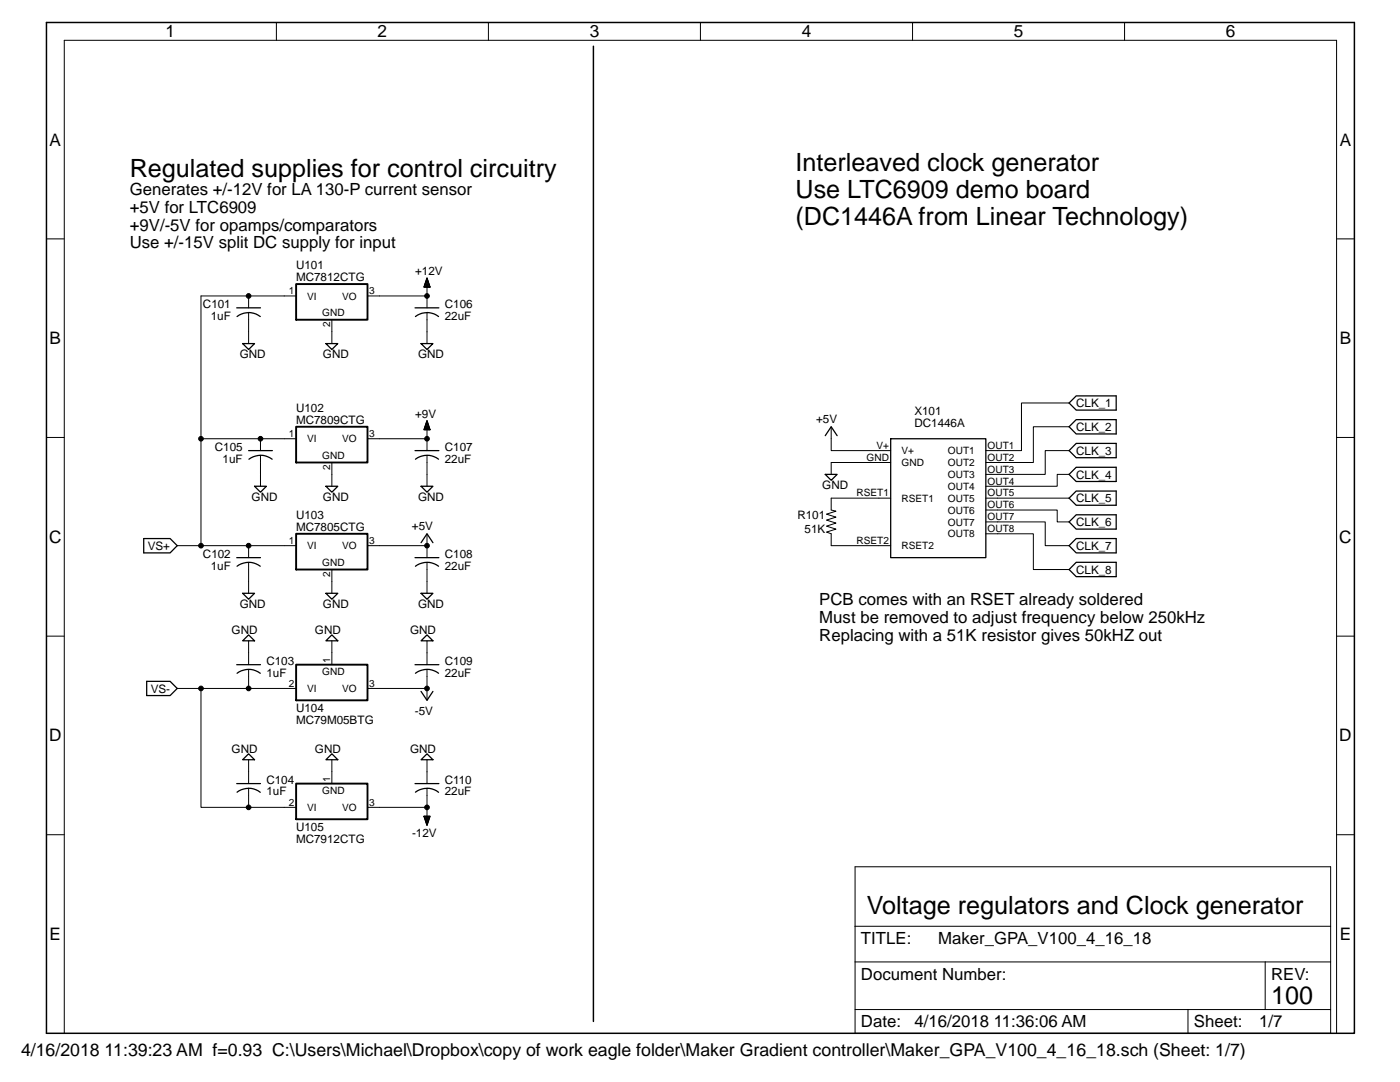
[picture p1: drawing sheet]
<svg xmlns="http://www.w3.org/2000/svg" width="279mm" height="216mm" viewBox="0 0 279 216" stroke-linecap="round" stroke-linejoin="round" font-family="sans-serif">
<path d="M9.3 4.5h261v201.7h-261zM118.4 9.2v194.6" fill="none" stroke="#000" stroke-width=".3"/>
<g fill="none" stroke="#000" stroke-width=".25">
<path d="M85.2 55.5l.6 1.8h-1.2zM47.2 61.4h4.8M47.3 63.2a3.7 3.7 0 0 1 4.6 0M48.4 68.6h2.4l-1.2 1.1zM65 68.6h2.4l-1.2 1.1zM82.8 61.4h4.8M82.9 63.2a3.7 3.7 0 0 1 4.6 0M84 68.6h2.4l-1.2 1.1zM49.6 89.9h4.8M49.7 91.6a3.8 3.8 0 0 1 4.6 0M50.8 97h2.4l-1.2 1.2zM65 97h2.4l-1.2 1.2z"/>
<path d="M82.8 89.9h4.8M82.9 91.6a3.8 3.8 0 0 1 4.6 0M84 97h2.4l-1.2 1.2zM85.2 84l.6 1.7h-1.2zM164.7 94.7h2.4l-1.2 1.1zM164.7 86.9l1.2-1.7 1.2 1.7M177.8 87.5h18.9v23.8h-18.9zM213.4 80.4l1.4-1.4h8v2.8h-8zM213.4 85.2l1.4-1.5h8v2.9h-8zM213.4 94.7l1.4-1.5h8v2.9h-8zM213.4 99.4l1.4-1.4h8v2.8h-8zM214.8 88.5h8v2.8h-8l-1.4-1.4z"/>
<path d="M28.7 107.5h5.3l1.4 1.4-1.4 1.4h-5.3zM47.2 111.3h4.8M47.3 113a3.8 3.8 0 0 1 4.6 0M48.4 118.4h2.4l-1.2 1.2zM65 118.4h2.4l-1.2 1.2zM82.8 111.3h4.8M82.9 113a3.8 3.8 0 0 1 4.6 0M84 118.4h2.4l-1.2 1.2zM84 108.3l1.2-1.8 1.2 1.8M214.8 112.2h8v2.9h-8l-1.4-1.5zM214.8 102.7h8v2.9h-8l-1.4-1.5zM214.8 107.5h8v2.8h-8l-1.4-1.4z"/>
<path d="M29.3 136h4.7l1.4 1.4-1.4 1.4h-4.7zM47.2 132.6h4.8M47.3 134.3a3.8 3.8 0 0 1 4.6 0M48.4 127.9l1.2-1.2 1.2 1.2zM65 127.9l1.2-1.2 1.2 1.2zM82.8 132.6h4.8M82.9 134.3a3.8 3.8 0 0 1 4.6 0M84 138l1.2 1.7 1.2-1.7M84 127.9l1.2-1.2 1.2 1.2zM47.2 156.4h4.8M47.3 158.1a3.8 3.8 0 0 1 4.6 0M48.4 151.6l1.2-1.2 1.2 1.2z"/>
<path d="M65 151.6l1.2-1.2 1.2 1.2zM82.8 156.4h4.8M82.9 158.1a3.8 3.8 0 0 1 4.6 0M84 151.6l1.2-1.2 1.2 1.2zM84.6 162.9h1.2l-.6 1.8z"/>
</g>
<g fill="none" stroke="#000" stroke-width=".2">
<path d="M55.2 4.5v3.5M97.5 4.5v3.5M139.8 4.5v3.5M182.1 4.5v3.5M224.4 4.5v3.5M9.3 47.7h3.5M49.6 59.1v2.3M59.1 59.1h-19v49.8h-4.7M73.3 59.1h11.9M84.6 57.3h1.2M84.6 57.2h1.2M84.7 57.1h1"/>
<path d="M84.7 56.9h1M84.8 56.8h.9M84.8 56.7h.8M84.8 56.6h.8M84.9 56.5h.6M84.9 56.4h.6M84.9 56.3h.6M85 56.2h.4M85 56.1h.4M85.1 55.9h.3M85.1 55.8h.2M85.1 55.7h.2"/>
<path d="M85.2 55.6h.1M85.2 55.5h.1M85.2 55.5l.6 1.8h-1.2zM85.2 56.7v4.7M266.7 47.7h3.6M49.6 62.4v6.2M66.2 63.8v4.8M85.2 62.4v6.2M9.3 87.3h3.5M40.1 87.5h19M52 87.5v2.4M52 90.8v6.2"/>
<path d="M66.2 92.3v4.7M73.3 87.5h11.9M84.6 85.7h1.2M84.7 85.6h1M84.7 85.5h1M84.8 85.4h.9M84.8 85.3h.8M84.8 85.2h.8M84.9 85h.7M84.9 84.9h.6M84.9 84.8h.6M85 84.7h.4"/>
<path d="M85 84.6h.4M85 84.5h.4M85.1 84.4h.2M85.1 84.3h.2M85.2 84.2h.1M85.2 84.1h.1M85.2 84l.6 1.7h-1.2zM85.2 85.2v4.7M85.2 90.8v6.2M165.9 85.2v4.7h11.9M177.8 99.4h-11.9v2.4l.9 .2-1.8 .6 1.8 .6-1.8 .6 1.8 .6-1.8 .6 1.8 .6-1.8 .6 .9 .3v2.4h11.9M177.8 92.3h-11.9v2.4"/>
<path d="M196.7 99.4h16.7M213.4 80.4h-9.5v9.5h-7.2M213.4 85.2h-7.2v7.1h-9.5M213.4 89.9h-4.8v4.8h-11.9M213.4 94.7h-2.4v2.3h-14.3M266.7 87.3h3.6M40.1 108.9h19M49.6 108.9v2.4M49.6 112.2v6.2M66.2 113.6v4.8M73.3 108.9h11.9M85.2 106.5v4.8"/>
<path d="M85.2 112.2v6.2M196.7 106.5h9.5v7.1h7.2M196.7 101.8h14.3v2.3h2.4M196.7 104.1h11.9v4.8h4.8M9.3 126.9h3.5M35.4 137.4h4.7M40.1 137.4v23.7h9.5M40.1 137.4h19M49.6 127.9v4.7M49.6 133.6v3.8M66.2 127.9v4.7M73.3 137.4h11.9"/>
<path d="M85.2 127.9v4.7M85.2 133.6v6.1M266.7 126.9h3.6M49.6 151.6v4.8M49.6 157.3v3.8M66.2 151.6v4.8M85.2 151.6v4.8M85.2 157.3v6.2M9.3 166.6h3.5M49.6 161.1h9.5M73.3 161.1h11.9M84.6 162.9h1.2l-.6 1.8z"/>
<path d="M84.6 162.9h1.2M84.7 163h1M84.7 163.2h1M84.8 163.3h.9M84.8 163.4h.8M84.8 163.5h.8M84.9 163.6h.7M84.9 163.7h.6M84.9 163.8h.6M85 163.9h.4M85 164h.4M85 164.1h.4"/>
<path d="M85.1 164.3h.2M85.1 164.4h.2M85.2 164.5h.1M85.2 164.6h.1M266.7 166.6h3.6M170.6 191.9h95M170.6 184.8h95M252.5 191.9v9.5M12.8 206.2v-198.2h253.9v198.2M237.1 201.4v4.8M237.1 201.4h15.4M252.5 201.4h13.1v4.8h-95v-4.8h66.5"/>
<path d="M265.6 201.4v-28.4h-95v28.4"/>
<circle cx="49.6" cy="59.1" r=".46"/>
<circle cx="85.2" cy="59.1" r=".46"/>
<circle cx="40.1" cy="87.5" r=".46"/>
<circle cx="52" cy="87.5" r=".46"/>
<circle cx="85.2" cy="87.5" r=".46"/>
<circle cx="40.1" cy="108.9" r=".46"/>
<circle cx="49.6" cy="108.9" r=".46"/>
<circle cx="85.2" cy="108.9" r=".46"/>
<circle cx="40.1" cy="137.4" r=".46"/>
<circle cx="49.6" cy="137.4" r=".46"/>
<circle cx="85.2" cy="137.4" r=".46"/>
<circle cx="49.6" cy="161.1" r=".46"/>
<circle cx="85.2" cy="161.1" r=".46"/>
</g>
<path d="M59.1 56.7h14.2v7.1h-14.2zM59.1 85.2h14.2v7.1h-14.2zM59.1 106.5h14.2v7.1h-14.2zM59.1 132.6h14.2v7.1h-14.2zM59.1 156.4h14.2v7.1h-14.2z" fill="none" stroke="#000" stroke-width=".38"/>
<g fill="#000">
<circle cx="49.6" cy="59.1" r=".46"/>
<circle cx="85.2" cy="59.1" r=".46"/>
<circle cx="40.1" cy="87.5" r=".46"/>
<circle cx="52" cy="87.5" r=".46"/>
<circle cx="85.2" cy="87.5" r=".46"/>
<circle cx="40.1" cy="108.9" r=".46"/>
<circle cx="49.6" cy="108.9" r=".46"/>
<circle cx="85.2" cy="108.9" r=".46"/>
<circle cx="40.1" cy="137.4" r=".46"/>
<circle cx="49.6" cy="137.4" r=".46"/>
<circle cx="85.2" cy="137.4" r=".46"/>
<circle cx="49.6" cy="161.1" r=".46"/>
<circle cx="85.2" cy="161.1" r=".46"/>
</g>
<g font-size="5">
<text x="25.9" y="35.3">Regulated supplies for control circuitry</text>
<text x="158.8" y="34.2">Interleaved clock generator</text>
<text x="158.8" y="39.5">Use LTC6909 demo board</text>
<text x="158.8" y="44.8">(DC1446A from Linear Technology)</text>
<text x="173" y="182.5">Voltage regulators and Clock generator</text>
<text x="253.7" y="200.3">100</text>
</g>
<text font-size="3.5" x="4.2" y="210.7">4/16/2018 11:39:23 AM f=0.93 C:\Users\Michael\Dropbox\copy of work eagle folder\Maker Gradient controller\Maker_GPA_V100_4_16_18.sch (Sheet: 1/7)</text>
<g font-size="3.4">
<text x="33" y="7.5">1</text>
<text x="75.4" y="7.5">2</text>
<text x="117.7" y="7.5">3</text>
<text x="160" y="7.5">4</text>
<text x="202.3" y="7.5">5</text>
<text x="244.6" y="7.5">6</text>
<text x="9.9" y="29.1">A</text>
<text x="267.4" y="29.1">A</text>
<text x="9.9" y="68.7">B</text>
<text x="267.4" y="68.7">B</text>
<text x="9.8" y="108.3">C</text>
<text x="267.3" y="108.3">C</text>
<text x="9.8" y="148">D</text>
<text x="267.3" y="148">D</text>
<text x="9.9" y="187.6">E</text>
<text x="267.4" y="187.6">E</text>
</g>
<g font-size="3.3">
<text x="25.9" y="38.9">Generates +/-12V for LA 130-P current sensor</text>
<text x="25.9" y="42.5">+5V for LTC6909</text>
<text x="25.9" y="46">+9V/-5V for opamps/comparators</text>
<text x="25.9" y="49.6">Use +/-15V split DC supply for input</text>
<text x="163.5" y="120.8">PCB comes with an RSET already soldered</text>
<text x="163.5" y="124.3">Must be removed to adjust frequency below 250kHz</text>
<text x="163.5" y="127.9">Replacing with a 51K resistor gives 50kHZ out</text>
<text x="171.8" y="188.4">TITLE:</text>
<text x="187.2" y="188.4">Maker_GPA_V100_4_16_18</text>
<text x="171.8" y="195.5">Document Number:</text>
<text x="253.7" y="195.5">REV:</text>
<text x="171.8" y="205">Date:</text>
<text x="182.5" y="205">4/16/2018 11:36:06 AM</text>
<text x="238.3" y="205">Sheet:</text>
<text x="251.3" y="205">1/7</text>
</g>
<g font-size="2.3">
<text x="59.1" y="53.7">U101</text>
<text x="59.1" y="56.1">MC7812CTG</text>
<text x="82.8" y="54.9">+12V</text>
<text x="40.5" y="61.4">C101</text>
<text x="42.1" y="63.8">1uF</text>
<text x="88.8" y="61.4">C106</text>
<text x="88.8" y="63.8">22uF</text>
<text x="47.8" y="71.5">GND</text>
<text x="64.5" y="71.5">GND</text>
<text x="83.4" y="71.5">GND</text>
<text x="59.1" y="82.2">U102</text>
<text x="82.8" y="83.4">+9V</text>
<text x="182.5" y="82.8">X101</text>
<text x="214.8" y="81.2">CLK_1</text>
<text x="42.9" y="89.9">C105</text>
<text x="59.1" y="84.6">MC7809CTG</text>
<text x="88.8" y="89.9">C107</text>
<text x="162.9" y="84.4">+5V</text>
<text x="182.5" y="85.2">DC1446A</text>
<text x="214.8" y="86">CLK_2</text>
<text x="44.4" y="92.3">1uF</text>
<text x="88.8" y="92.3">22uF</text>
<text x="214.8" y="90.7">CLK_3</text>
<text x="214.8" y="95.5">CLK_4</text>
<text x="50.2" y="100">GND</text>
<text x="64.5" y="100">GND</text>
<text x="83.4" y="100">GND</text>
<text x="164.1" y="97.6">GND</text>
<text x="214.8" y="100.2">CLK_5</text>
<text x="59.1" y="105.9">MC7805CTG</text>
<text x="59.1" y="103.5">U103</text>
<text x="82.2" y="105.8">+5V</text>
<text x="159.2" y="103.6">R101</text>
<text x="160.6" y="106.3">51K</text>
<text x="214.8" y="105">CLK_6</text>
<text x="29.5" y="109.7">VS+</text>
<text x="40.5" y="111.3">C102</text>
<text x="42.1" y="113.6">1uF</text>
<text x="88.8" y="111.3">C108</text>
<text x="88.8" y="113.6">22uF</text>
<text x="214.8" y="109.7">CLK_7</text>
<text x="214.8" y="114.5">CLK_8</text>
<text x="47.8" y="121.3">GND</text>
<text x="64.5" y="121.3">GND</text>
<text x="83.4" y="121.3">GND</text>
<text x="46.2" y="126.6">GND</text>
<text x="62.8" y="126.6">GND</text>
<text x="81.8" y="126.6">GND</text>
<text x="53.2" y="132.6">C103</text>
<text x="53.2" y="135">1uF</text>
<text x="88.8" y="132.6">C109</text>
<text x="88.8" y="135">22uF</text>
<text x="30.1" y="138.2">VS-</text>
<text x="59.1" y="142.1">U104</text>
<text x="82.8" y="142.6">-5V</text>
<text x="59.1" y="144.5">MC79M05BTG</text>
<text x="46.2" y="150.3">GND</text>
<text x="62.8" y="150.3">GND</text>
<text x="81.8" y="150.3">GND</text>
<text x="53.2" y="156.4">C104</text>
<text x="53.2" y="158.7">1uF</text>
<text x="88.8" y="156.4">C110</text>
<text x="88.8" y="158.7">22uF</text>
<text x="59.1" y="165.8">U105</text>
<text x="82.2" y="167">-12V</text>
<text x="59.1" y="168.2">MC7912CTG</text>
</g>
<g font-size="2">
<text x="57.7" y="58.7">1</text>
<text x="61.3" y="59.8">VI</text>
<text x="68.3" y="59.8">VO</text>
<text x="73.7" y="58.7">3</text>
<text x="64.3" y="63.1">GND</text>
<text x="65.9" y="65.3" transform="rotate(-90 65.9 65.3)">2</text>
<text x="57.7" y="87.2">1</text>
<text x="61.3" y="88.2">VI</text>
<text x="68.3" y="88.2">VO</text>
<text x="73.7" y="87.2">3</text>
<text x="174.9" y="89.6">V+</text>
<text x="197.1" y="89.6">OUT1</text>
<text x="64.3" y="91.6">GND</text>
<text x="65.9" y="93.7" transform="rotate(-90 65.9 93.7)">2</text>
<text x="172.9" y="91.9">GND</text>
<text x="179.9" y="90.6">V+</text>
<text x="179.9" y="93">GND</text>
<text x="189.2" y="90.6">OUT1</text>
<text x="189.2" y="93">OUT2</text>
<text x="189.2" y="95.4">OUT3</text>
<text x="197.1" y="91.9">OUT2</text>
<text x="197.1" y="94.3">OUT3</text>
<text x="170.9" y="99.1">RSET1</text>
<text x="179.9" y="100.1">RSET1</text>
<text x="189.2" y="97.7">OUT4</text>
<text x="189.2" y="100.1">OUT5</text>
<text x="197.1" y="96.7">OUT4</text>
<text x="197.1" y="99.1">OUT5</text>
<text x="197.1" y="101.5">OUT6</text>
<text x="189.2" y="102.5">OUT6</text>
<text x="189.2" y="104.9">OUT7</text>
<text x="189.2" y="107.2">OUT8</text>
<text x="197.1" y="103.8">OUT7</text>
<text x="197.1" y="106.2">OUT8</text>
<text x="57.7" y="108.6">1</text>
<text x="61.3" y="109.6">VI</text>
<text x="64.3" y="112.9">GND</text>
<text x="68.3" y="109.6">VO</text>
<text x="73.7" y="108.6">3</text>
<text x="170.9" y="108.6">RSET2</text>
<text x="179.9" y="109.6">RSET2</text>
<text x="65.9" y="115.1" transform="rotate(-90 65.9 115.1)">2</text>
<text x="57.7" y="137">2</text>
<text x="64.3" y="134.8">GND</text>
<text x="65.9" y="132.3" transform="rotate(-90 65.9 132.3)">1</text>
<text x="73.7" y="137">3</text>
<text x="61.3" y="138.1">VI</text>
<text x="68.3" y="138.1">VO</text>
<text x="57.7" y="160.8">2</text>
<text x="61.3" y="161.8">VI</text>
<text x="64.3" y="158.5">GND</text>
<text x="65.9" y="156" transform="rotate(-90 65.9 156)">1</text>
<text x="68.3" y="161.8">VO</text>
<text x="73.7" y="160.8">3</text>
</g>
</svg>
